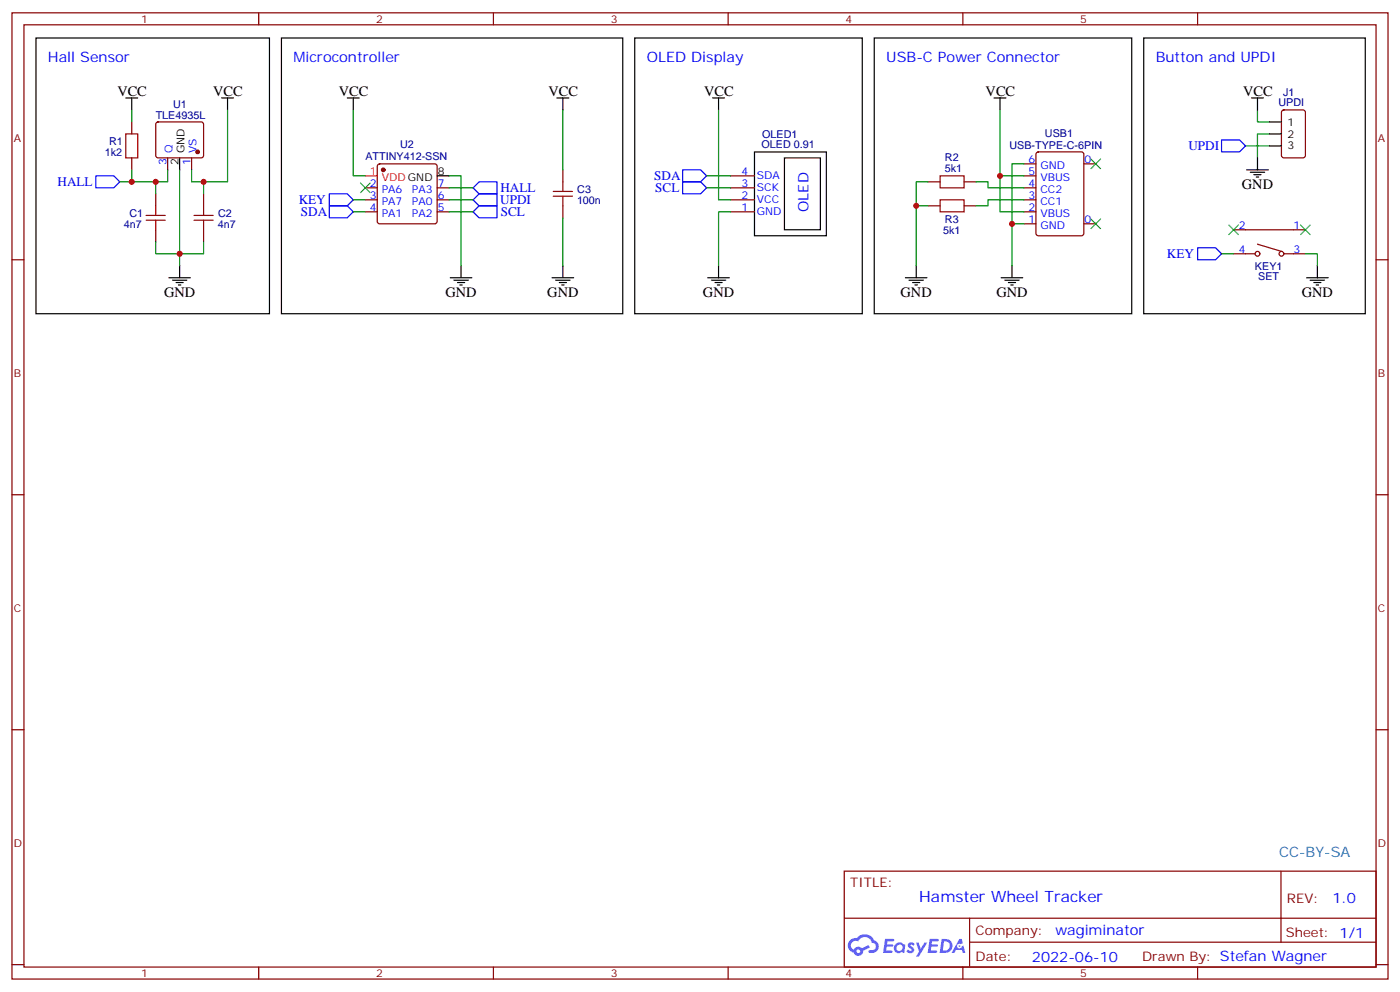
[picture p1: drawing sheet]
<svg xmlns="http://www.w3.org/2000/svg" width="412mm" height="292mm" viewBox="0 0 412 292" stroke-linecap="round" stroke-linejoin="round" font-family="sans-serif">
<g fill="none" stroke="#870000" stroke-width=".35">
<path d="M3.5 3.8h405.4v284.3h-405.4zM7.1 7.3h398.2v277.3h-398.2zM76.2 3.8v3.5M145.3 3.8v3.5M214.5 3.8v3.5M283.6 3.8v3.5M352.8 3.8v3.5M3.5 76.4h3.6M405.3 76.4h3.6M3.5 145.6h3.6M405.3 145.6h3.6M3.5 214.7h3.6"/>
<path d="M405.3 214.7h3.6M248.7 256.4h156.6v28.2h-156.6zM377.3 256.4v20.9M248.7 270.2h156.5M285.6 277.3h119.6M285.6 270.2v14.1M3.5 283.9h3.6M76.2 284.6v3.5M145.3 284.6v3.5M214.5 284.6v3.5M283.6 284.6v3.5M352.8 284.6v3.5"/>
<path d="M405.3 283.9h3.6"/>
</g>
<g fill="#5487ff">
<path d="M267.7 277.5a1.22 1.22 0 0 1 1.7 .3l-.4 .6a.47 .47 0 0 0-.3-.4 .47 .47 0 0 0-.5 .2l.1 .2a1.14 1.14 0 0 1 .8 1.7 1.14 1.14 0 0 1-1.9 0l-.2-.2 .5-.5 .7 .4a.29 .29 0 0 0 .3-.2 .29 .29 0 0 0-.2-.4 1.04 1.04 0 0 1-.6-1.7z"/>
<path d="M260.7 276.3h2.4l.3 .2-.2 .5h-1.8l-.1 .9h1.5l.3 .4-.3 .3h-1.6l-.2 1.1 1.7 .1 .2 .3-.2 .3h-2.6z"/>
<path d="M273.8 276.3h2.4l.3 .2-.1 .5h-1.8l-.2 .9h1.6l.3 .4-.4 .3h-1.6l-.1 1.1 1.7 .1 .2 .3-.2 .3h-2.6z"/>
<path d="M282.6 276.3h.7l.3 1.2-.6 .4a.69 .69 0 0 0-1 .2 .69 .69 0 0 0 .4 1 .69 .69 0 0 0 .9-.6l.5-.3 .6 2.2h-.8l-.2-.8h-1.8l-.5 .8h-.8z"/>
<path d="M269.8 277.4h.8l.6 1.8 1.1-1.8h.9l-2.6 4.2h-.8l.9-1.6z"/>
<path d="M277.4 276.3l-.6 4.1h1.3a2.11 2.11 0 0 0 2.5-2.1 2.11 2.11 0 0 0-2.5-2zM278.1 277a1.39 1.39 0 0 1 1.7 1.4 1.39 1.39 0 0 1-1.8 1.3h-.3z"/>
<path d="M263.7 277.9a1.54 1.54 0 0 0-.1 2.2 1.54 1.54 0 0 0 2.2 .1l.6 .2 .3-2.3-.2-.2h-.4a1.49 1.49 0 0 0-2.4 0zM264 278.9a.94 .94 0 0 1 1.8 0 .94 .94 0 0 1-1.8 0z"/>
<path d="M250.4 276.7a2.18 2.18 0 0 0 1.1 3.7 1.44 1.44 0 0 0 1.6 .9 1.44 1.44 0 0 0 1.2-1.5l2-1-.5-.7-1.9 .9a1.47 1.47 0 0 0-2.4 .5 1.39 1.39 0 0 1-.7-2 1.39 1.39 0 0 1 2-.4 2.12 2.12 0 0 1 2.2-1.3 2.12 2.12 0 0 1 1.9 1.7 1.14 1.14 0 0 1 1.1 1.4 1.14 1.14 0 0 1-1.7 .7 .43 .43 0 0 0-.5 .4 .43 .43 0 0 0 .4 .5 1.98 1.98 0 0 0 2.5-1.3 1.98 1.98 0 0 0-1.2-2.5 3.1 3.1 0 0 0-5.3-.7l-.9 .1zM252.3 280a.55 .55 0 0 1 1.1 0 .55 .55 0 0 1-1.1 0z"/>
<circle cx="282.6" cy="278.4" r=".26"/>
</g>
<g fill="none" stroke="#870000" stroke-width=".35">
<path d="M38.8 35.9v3.5M46.1 36.1l.5-.2h12.7l.5 .2 .2 .5-.1 9.4-.6 .5-13-.1-.4-.6v-9.2zM377.7 32.6l.5-.3h5.6l.7 .5v13l-.4 .6-5.9 .1-.7-.5v-12.9zM38.8 46.5v3.5M45.9 57v3.6M49.4 46.5v3.5M56.4 46.5v3.5M60 57v3.6M107.6 55.3h3.5M107.6 58.8h3.5M111.4 48.4l.4-.2h16.3l.5 .2 .2 .5v16.3l-.3 .5-.4 .2h-16.3l-.5-.3-.2-.4v-16.3zM128.8 55.3h3.5"/>
<path d="M128.8 58.8h3.5M165.8 50v3.5M215.2 55.3h7M215.2 58.8h7M215.2 51.8h7M273.4 53.5h3.5M284 53.5h3.5M301.6 55.3h3.6M301.6 58.8h3.6M301.6 51.8h3.6M301.6 48.2h3.6M305.4 44.9l.5-.2h12.7l.6 .4 .1 23.6-.5 .6-12.9 .1-.7-.5v-23.5z"/>
<path d="M319.3 48.2h3.5M45.9 67.6v3.6M60 67.6v3.6M107.6 62.3h3.5M128.8 62.3h3.5M165.8 60.6v3.5M215.2 62.3h7M273.4 60.6h3.5M284 60.6h3.5M301.6 62.3h3.6M301.6 65.9h3.6M319.3 65.9h3.5"/>
<path d="M363.4 74.7h6.3M363.4 67.6h21.1M370.4 71.9l7.1 2.1M378.2 74.7h6.3"/>
<circle cx="370.4" cy="74.7" r=".71"/>
<circle cx="377.5" cy="74.7" r=".71"/>
</g>
<g fill="none" stroke="#000" stroke-width=".35">
<path d="M10.6 11.2h68.8v81.1h-68.8zM82.9 11.2h100.5v81.1h-100.5zM187 11.2h67v81.1h-67zM257.5 11.2h75.9v81.1h-75.9zM336.9 11.2h65.3v81.1h-65.3zM37 28.8h3.6M38.8 28.8v3.5M65.3 28.8h3.5M67 28.8v3.5M102.3 28.8h3.5M104.1 28.8v3.5M164 28.8h3.6"/>
<path d="M165.8 28.8v3.5M209.9 28.8h3.5M211.7 28.8v3.5M292.8 28.8h3.5M294.6 28.8v3.5M368.7 28.8h3.5M370.4 28.8v3.5M373.9 35.9h3.6M373.9 39.4h3.6M52.9 46.5v3.5M128.8 51.8h3.5M222.2 44.7h21.2v24.7h-21.2z"/>
<path d="M231.1 46.5h10.6v21.1h-10.6zM367.2 50h6.4M368.3 50.7h4.2M369.4 51.4h2.1M370.1 52.1h.7M370.4 46.5v3.5M373.9 42.9h3.6M52.9 78.2v3.5M135.8 78.2v3.5M165.8 78.2v3.5M211.7 78.2v3.5M269.9 78.2v3.5"/>
<path d="M298.1 78.2v3.5M388.1 78.2v3.5M49.7 81.7h6.4M50.8 82.4h4.2M51.9 83.1h2.1M52.6 83.9h.7M132.6 81.7h6.4M133.7 82.4h4.2M134.8 83.1h2.1M135.5 83.9h.7M162.6 81.7h6.4M163.7 82.4h4.2"/>
<path d="M164.7 83.1h2.2M165.5 83.9h.7M208.5 81.7h6.3M209.5 82.4h4.3M210.6 83.1h2.1M211.3 83.9h.7M266.7 81.7h6.3M267.8 82.4h4.2M268.8 83.1h2.1M269.5 83.9h.7M294.9 81.7h6.4M296 82.4h4.2"/>
<path d="M297 83.1h2.2M297.7 83.9h.7M384.9 81.7h6.3M385.9 82.4h4.3M387 83.1h2.1M387.7 83.9h.7"/>
</g>
<g fill="#870000" stroke="#870000" stroke-width=".35">
<circle cx="58.2" cy="44.7" r=".53"/>
<circle cx="112.9" cy="50" r=".53"/>
</g>
<g fill="none" stroke="#a10000" stroke-width=".35">
<path d="M37 39.4h3.6v7.1h-3.6zM163 57.7h5.6M163 56.3h5.6M165.8 53.5v2.8M165.8 57.7v2.9M276.9 51.8h7.1v3.5h-7.1zM276.9 58.8h7.1v3.5h-7.1zM43 64.8h5.7M43 63.4h5.7M45.9 60.6v2.8M45.9 64.8v2.8M57.1 64.8h5.7"/>
<path d="M57.1 63.4h5.7M60 60.6v2.8M60 64.8v2.8"/>
</g>
<g fill="none" stroke="#008700" stroke-width=".35">
<path d="M38.8 32.3v3.6M67 32.3v21.2h-7M104.1 32.3v19.5h3.5M165.8 32.3v17.7M211.7 32.3v26.5h3.5M294.6 32.3v30h7M370.4 32.3v3.6h3.5M373.9 39.4h-3.5v7.1M35.3 53.5h3.5M38.8 50v3.5h7.1M49.4 50v3.5h-3.5v3.5M52.9 50v28.2"/>
<path d="M56.4 50v3.5h3.6v3.5M104.1 58.8h3.5M132.3 51.8h3.5v26.4M132.3 55.3h7M132.3 58.8h7M208.1 51.8h7.1M208.1 55.3h7.1M273.4 53.5h-3.5v24.7M287.5 53.5h3.5v1.8h10.6M294.6 51.8h7M301.6 48.2h-3.5v30M301.6 58.8h-10.6v1.8h-3.5"/>
<path d="M366.9 42.9h7M45.9 71.2v3.5h14.1v-3.5M104.1 62.3h3.5M132.3 62.3h7M165.8 64.1v14.1M215.2 62.3h-3.5v15.9M269.9 60.6h3.5M298.1 65.9h3.5M359.8 74.7h3.6M384.5 74.7h3.6v3.5"/>
</g>
<path d="M28.2 51.8h5.3l1.8 1.7-1.8 1.8h-5.3zM97 57h5.3l1.8 1.8-1.8 1.8h-5.3zM139.3 58.8l1.8-1.8h5.3v3.6h-5.3zM139.3 55.3l1.8-1.8h5.3v3.5h-5.3zM201.1 53.5h5.3l1.7 1.8-1.7 1.7h-5.3zM201.1 50h5.3l1.7 1.8-1.7 1.7h-5.3zM359.8 41.2h5.3l1.8 1.7-1.8 1.8h-5.3zM97 60.6h5.3l1.8 1.7-1.8 1.8h-5.3zM139.3 62.3l1.8-1.7h5.3v3.5h-5.3zM352.8 72.9h5.3l1.7 1.8-1.7 1.7h-5.3z" fill="none" stroke="#00f" stroke-width=".35"/>
<path d="M107.6 51.8h3.5" fill="none" stroke="#f00" stroke-width=".35"/>
<path d="M106.2 53.9l2.8 2.8M109 53.9l-2.8 2.8M321.4 46.8l2.8 2.8M324.2 46.8l-2.8 2.8M321.4 64.5l2.8 2.8M324.2 64.5l-2.8 2.8M361.9 66.2l2.9 2.8M364.8 66.2l-2.9 2.8M383.1 66.2l2.8 2.8M385.9 66.2l-2.8 2.8" fill="none" stroke="#3c3" stroke-width=".35"/>
<g fill="#c00">
<circle cx="52.9" cy="74.7" r=".88"/>
<circle cx="45.9" cy="53.5" r=".88"/>
<circle cx="60" cy="53.5" r=".88"/>
<circle cx="38.8" cy="53.5" r=".88"/>
<circle cx="294.6" cy="51.8" r=".88"/>
<circle cx="298.1" cy="65.9" r=".88"/>
<circle cx="269.9" cy="60.6" r=".88"/>
</g>
<text font-size="4.6" fill="#00f" x="270.8" y="265.4">Hamster Wheel Tracker</text>
<g font-size="4.2" fill="#00f">
<text x="14.1" y="18.2">Hall Sensor</text>
<text x="86.4" y="18.2">Microcontroller</text>
<text x="190.5" y="18.2">OLED Display</text>
<text x="261.1" y="18.2">USB-C Power Connector</text>
<text x="340.4" y="18.2">Button and UPDI</text>
<text x="238.1" y="62.3" transform="rotate(-90 238.1 62.3)">OLED</text>
<text x="392.5" y="265.6">1.0</text>
<text x="310.9" y="275.2">wagiminator</text>
<text x="304" y="283">2022-06-10</text>
</g>
<g font-size="4.2">
<text x="34.6" y="28.1">VCC</text>
<text x="62.8" y="28.1">VCC</text>
<text x="99.8" y="28.1">VCC</text>
<text x="161.6" y="28.1">VCC</text>
<text x="207.4" y="28.1">VCC</text>
<text x="290.3" y="28.1">VCC</text>
<text x="366.2" y="28.1">VCC</text>
<text x="365.8" y="55.6">GND</text>
<text x="48.3" y="87.4">GND</text>
<text x="131.2" y="87.4">GND</text>
<text x="161.2" y="87.4">GND</text>
<text x="207.1" y="87.4">GND</text>
<text x="265.3" y="87.4">GND</text>
<text x="293.5" y="87.4">GND</text>
<text x="383.5" y="87.4">GND</text>
</g>
<text font-size="4.2" fill="#0099b0" x="376.8" y="252.1">CC-BY-SA</text>
<g font-size="3.9" fill="#00f">
<text x="350.1" y="44.2">UPDI</text>
<text x="192.7" y="53">SDA</text>
<text x="17" y="54.8">HALL</text>
<text x="147.4" y="56.5">HALL</text>
<text x="193" y="56.5">SCL</text>
<text x="88" y="60.1">KEY</text>
<text x="88.6" y="63.6">SDA</text>
<text x="147.4" y="60.1">UPDI</text>
<text x="147.5" y="63.7">SCL</text>
<text x="343.8" y="75.9">KEY</text>
</g>
<g font-size="3.9" fill="#800">
<text x="250.5" y="260.9">TITLE:</text>
<text x="379.1" y="265.6">REV:</text>
<text x="287.4" y="275.1">Company:</text>
<text x="378.7" y="275.8">Sheet: 1/1</text>
<text x="287.4" y="282.8">Date:</text>
<text x="336.4" y="282.9">Drawn By: Stefan Wagner</text>
</g>
<g font-size="3.2" fill="#800">
<text x="41.6" y="6.8">1</text>
<text x="110.8" y="6.8">2</text>
<text x="179.9" y="6.8">3</text>
<text x="249.1" y="6.8">4</text>
<text x="318.2" y="6.8">5</text>
<text x="4.1" y="41.9">A</text>
<text x="405.9" y="41.9">A</text>
<text x="4.1" y="111">B</text>
<text x="405.9" y="111">B</text>
<text x="4.1" y="180.2">C</text>
<text x="405.9" y="180.2">C</text>
<text x="4.1" y="249.3">D</text>
<text x="405.9" y="249.3">D</text>
<text x="41.6" y="287.6">1</text>
<text x="110.8" y="287.6">2</text>
<text x="179.9" y="287.6">3</text>
<text x="249.1" y="287.6">4</text>
<text x="318.2" y="287.6">5</text>
</g>
<g font-size="3.2" fill="#000080">
<text x="377.9" y="28.2">J1</text>
<text x="45.9" y="34.9">TLE4935L</text>
<text x="51" y="31.7">U1</text>
<text x="376.6" y="31.3">UPDI</text>
<text x="224.5" y="40.5">OLED1</text>
<text x="307.8" y="40.3">USB1</text>
<text x="30.9" y="45.8">1k2</text>
<text x="32.1" y="42.7">R1</text>
<text x="107.6" y="47.2">ATTINY412-SSN</text>
<text x="117.8" y="43.7">U2</text>
<text x="224.3" y="43.6">OLED 0.91</text>
<text x="278.4" y="47.5">R2</text>
<text x="297.3" y="43.8">USB-TYPE-C-6PIN</text>
<text x="278.4" y="50.7">5k1</text>
<text x="170" y="60">100n</text>
<text x="170" y="56.8">C3</text>
<text x="38.1" y="63.9">C1</text>
<text x="64.2" y="63.9">C2</text>
<text x="278.4" y="65.6">R3</text>
<text x="36.5" y="67">4n7</text>
<text x="64.1" y="67">4n7</text>
<text x="277.8" y="68.8">5k1</text>
<text x="369.7" y="79.3">KEY1</text>
<text x="370.6" y="82.5">SET</text>
</g>
<g font-size="3.2">
<text x="379.2" y="36.9">1</text>
<text x="379.2" y="40.5">2</text>
<text x="54.3" y="45.2" transform="rotate(-90 54.3 45.2)">GND</text>
<text x="379.2" y="44">3</text>
<text x="52.6" y="48.7" transform="rotate(-90 52.6 48.7)">2</text>
<text x="128.9" y="51.4">8</text>
</g>
<g font-size="3.2" fill="#00f">
<text x="50.8" y="45.2" transform="rotate(-90 50.8 45.2)">Q</text>
<text x="57.9" y="45.2" transform="rotate(-90 57.9 45.2)">VS</text>
<text x="303" y="47.9">6</text>
<text x="319.4" y="47.9">0</text>
<text x="49" y="48.7" transform="rotate(-90 49 48.7)">3</text>
<text x="56.1" y="48.7" transform="rotate(-90 56.1 48.7)">1</text>
<text x="218.5" y="51.4">4</text>
<text x="223" y="52.8">SDA</text>
<text x="303" y="51.4">5</text>
<text x="306.5" y="53.2">VBUS</text>
<text x="306.5" y="49.6">GND</text>
<text x="108.9" y="54.9">2</text>
<text x="108.9" y="58.5">3</text>
<text x="112.4" y="56.7">PA6</text>
<text x="121.4" y="56.7">PA3</text>
<text x="128.9" y="58.5">6</text>
<text x="128.9" y="54.9">7</text>
<text x="218.5" y="58.5">2</text>
<text x="218.5" y="54.9">3</text>
<text x="223" y="59.9">VCC</text>
<text x="223" y="56.3">SCK</text>
<text x="303" y="58.5">3</text>
<text x="303" y="54.9">4</text>
<text x="306.5" y="56.7">CC2</text>
<text x="108.9" y="62">4</text>
<text x="112.4" y="60.2">PA7</text>
<text x="112.4" y="63.7">PA1</text>
<text x="121.4" y="63.7">PA2</text>
<text x="121.4" y="60.2">PA0</text>
<text x="128.9" y="62">5</text>
<text x="218.5" y="62">1</text>
<text x="223" y="63.4">GND</text>
<text x="303" y="65.5">1</text>
<text x="303" y="62">2</text>
<text x="306.5" y="63.7">VBUS</text>
<text x="306.5" y="60.2">CC1</text>
<text x="319.4" y="65.5">0</text>
<text x="306.5" y="67.3">GND</text>
<text x="364.9" y="67.3">2</text>
<text x="381" y="67.3">1</text>
<text x="364.9" y="74.3">4</text>
<text x="381" y="74.3">3</text>
</g>
<g font-size="3.2" fill="#f00">
<text x="108.9" y="51.4">1</text>
<text x="112.4" y="53.2">VDDGND</text>
</g>
</svg>
